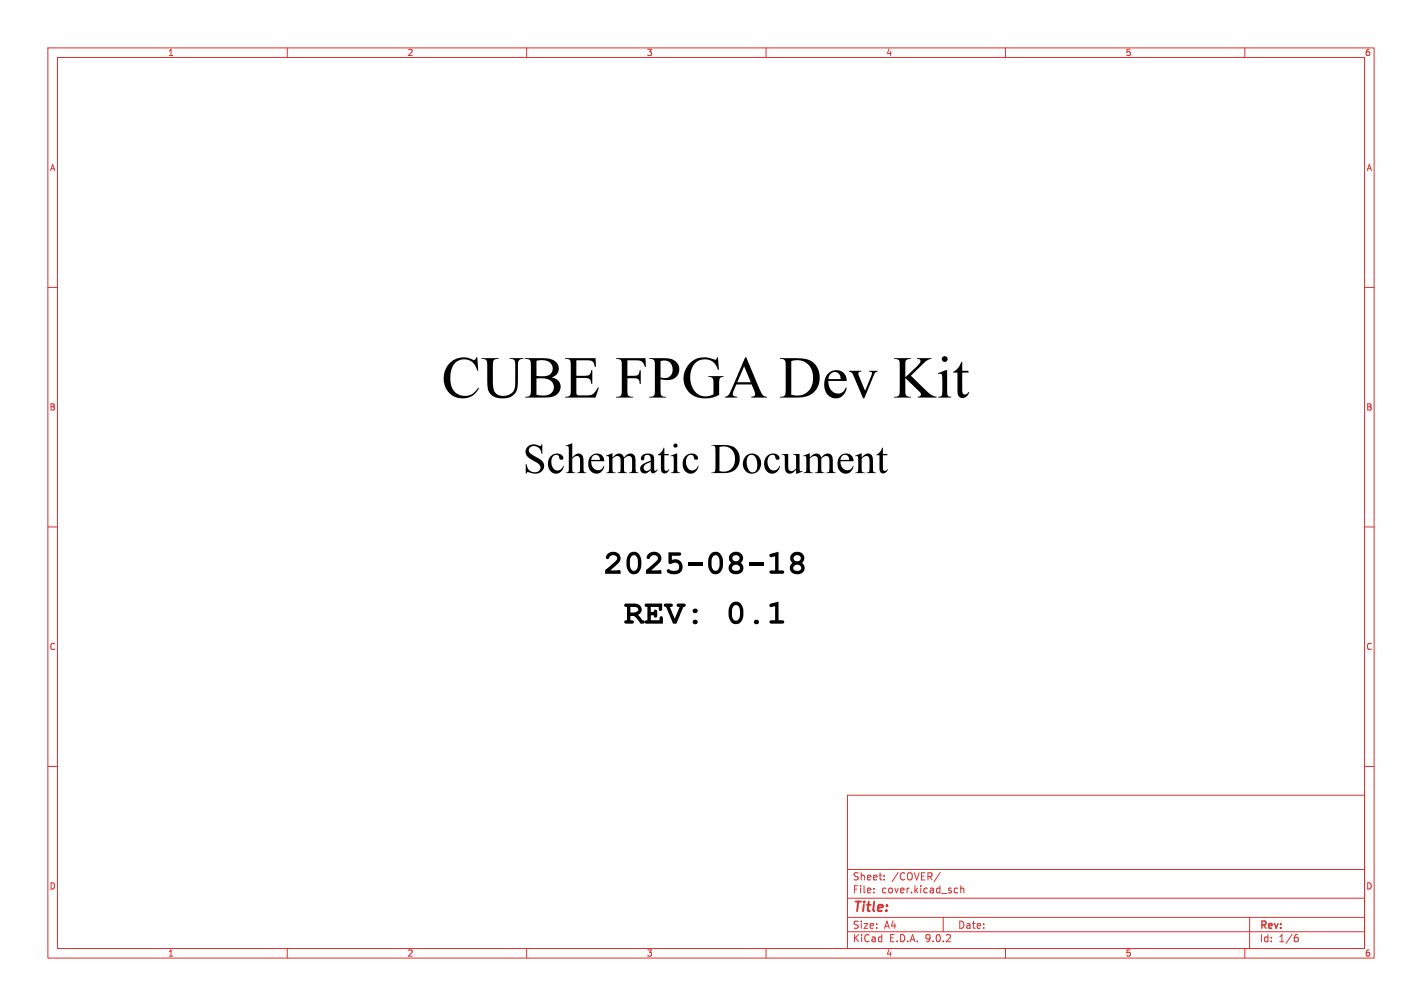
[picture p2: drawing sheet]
<svg xmlns="http://www.w3.org/2000/svg" width="297mm" height="210mm" viewBox="0 0 297 210" stroke-linecap="round" stroke-linejoin="round" font-family="sans-serif">
<g fill="none" stroke="#dc322f" stroke-width=".21">
<path d="M10 10h277v190h-277zM12 12h273v186h-273zM60 10v2M110 10v2M160 10v2M210 10v2M260 10v2M10 60h2M285 60h2M10 110h2M285 110h2M10 160h2"/>
<path d="M177 166h108v32h-108zM285 160h2M60 198v2M110 198v2M160 198v2M177 194.5h108M177 191.5h108M177 187.5h108M177 181.5h108M182.5 186.3v.1M182.5 185.5v.1M184.7 183.6v.1"/>
<path d="M184.7 182.8v.1M196.4 182.1l-1.3 2M197 191.5v3M199.6 185.4l.4 .1M200 186.3l-.4 .1M200.7 185.5l.2-.1 .3 .1 .1 .9M200.7 184.9v1.5M210 198v2M260 198v2M261 191.5v6.5M270.6 195.7h.4l.2 .3-.1 .5-.5 .1M271 195.1l-.4 .1"/>
</g>
<path d="M165.4 115.6a1.42 1.42 0 0 1 2.1-.1 1.42 1.42 0 0 1 0 2 1.36 1.36 0 0 1 .4 1.8 1.36 1.36 0 0 1-1.7 .6 1.28 1.28 0 0 1-1.2-1.3h.7a.91 .91 0 0 0 .8 .6 .91 .91 0 0 0 .9-.6 .85 .85 0 0 0-.9-.7 .85 .85 0 0 0-.8 .7h-.7l.1-.6 .4-.5-.4-.5-.1-.5h.7a.72 .72 0 0 0 1.1 .7 .72 .72 0 0 0 .1-1.2 .77 .77 0 0 0-1.2 .5h-.7l.1-.5zM160.8 126.1l1.8-.5v3.9l1.1 .1 .1 .2-.1 .3h-2.9l-.1-.3 .1-.2 1.1-.1v-3l-1 .2-.2-.2z" fill="#000"/>
<text font-size="12.4" x="92.2" y="86.2">CUBEFPGADevKit</text>
<text font-size="8.8" x="109.2" y="101.1">SchematicDocument</text>
<g font-size="7.1">
<text x="126" y="121.7">2025-08-18</text>
<text x="130.3" y="132.1">REV: 0.1</text>
</g>
<text font-size="2.8" fill="#dc322f" x="178" y="190.9">Title:</text>
<g font-size="2.1" fill="#dc322f">
<text x="178" y="184">Sheet:</text>
<text x="186.2" y="184">/COVER/</text>
<text x="178" y="186.7">File:</text>
<text x="184.1" y="186.7">cover.kicad_sch</text>
<text x="178" y="196.9">KiCad</text>
<text x="178" y="194.1">Size:</text>
<text x="184.7" y="194.1">A4</text>
<text x="185.7" y="196.9">E.D.A.</text>
<text x="193.3" y="196.9">9.0.2</text>
<text x="200" y="194.1">Date:</text>
<text x="263" y="194.3">Rev:</text>
<text x="263" y="196.9">Id:</text>
<text x="267.1" y="196.9">1/6</text>
</g>
<g font-size="1.8" fill="#dc322f">
<text x="35" y="11.9">1</text>
<text x="85" y="11.9">2</text>
<text x="135" y="11.9">3</text>
<text x="185" y="11.9">4</text>
<text x="235" y="11.9">5</text>
<text x="285" y="11.9">6</text>
<text x="10.3" y="35.9">A</text>
<text x="285.3" y="35.9">A</text>
<text x="10.3" y="85.9">B</text>
<text x="285.3" y="85.9">B</text>
<text x="10.3" y="135.9">C</text>
<text x="285.3" y="135.9">C</text>
<text x="10.3" y="185.9">D</text>
<text x="285.3" y="185.9">D</text>
<text x="35" y="199.9">1</text>
<text x="85" y="199.9">2</text>
<text x="135" y="199.9">3</text>
<text x="185" y="199.9">4</text>
<text x="235" y="199.9">5</text>
<text x="285" y="199.9">6</text>
</g>
</svg>
